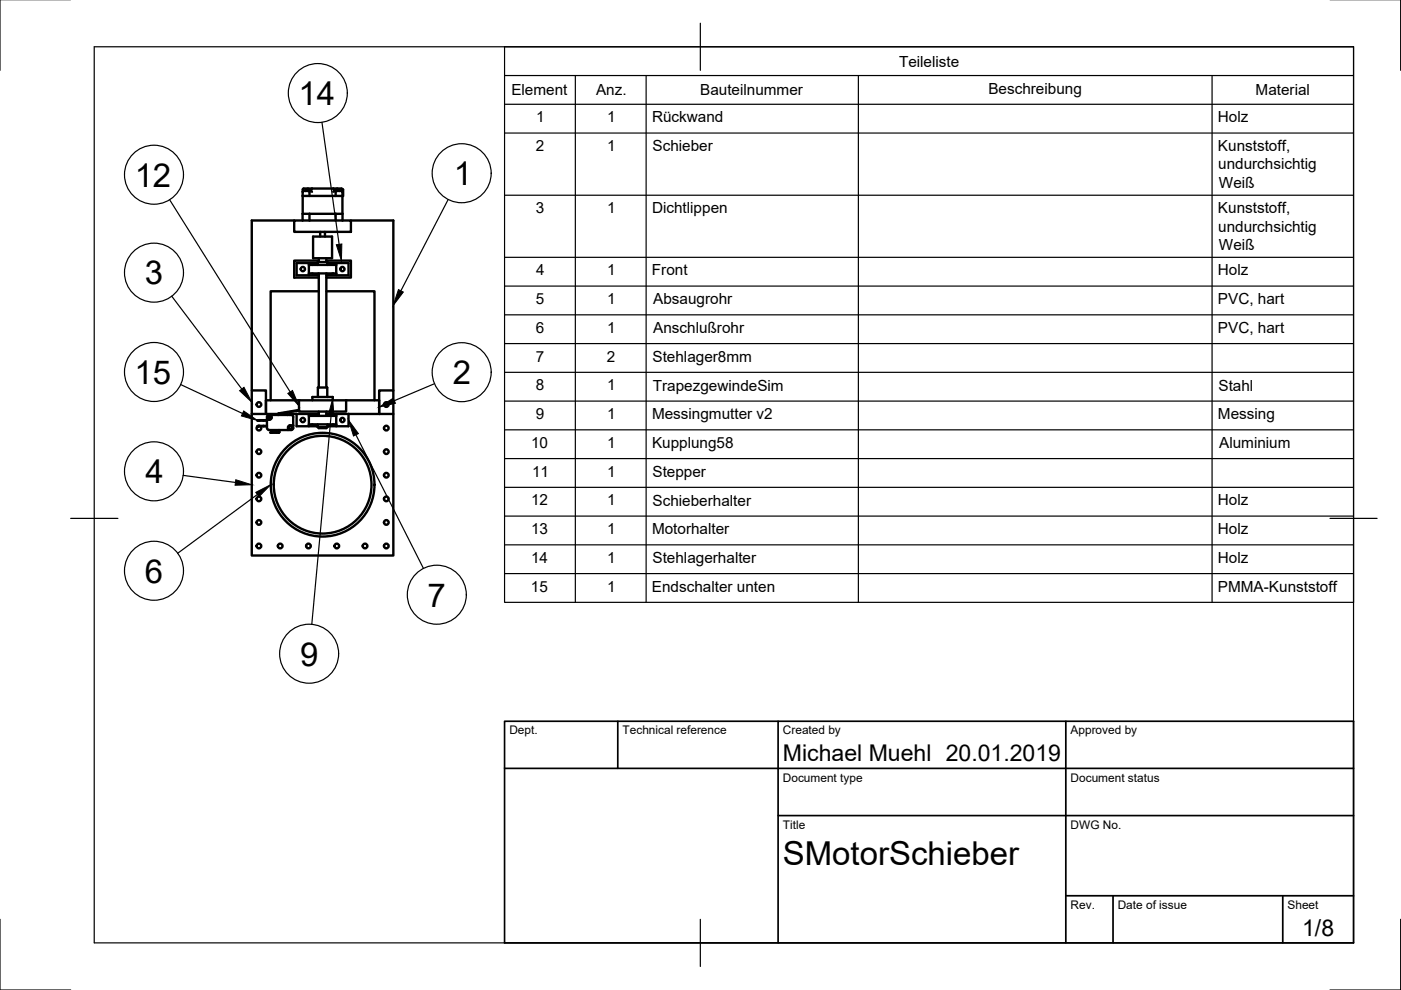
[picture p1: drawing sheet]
<svg xmlns="http://www.w3.org/2000/svg" width="297mm" height="210mm" viewBox="0 0 297 210" stroke-linecap="round" stroke-linejoin="round" font-family="sans-serif">
<!-- layer: Sichtbar -->
<g fill="none" stroke="#000" stroke-width=".51">
<path d="M66.1 40h-1.7l-.2 .2v.5M66.1 40h4.5M66.2 40l-.2 .2-.1 .3M70.6 40h1.8l.2 .2M70.6 40l.2 .2M62.4 46.8h12v2.4h-12zM62.4 46.8h-9v36M64.2 40.7v.8h1.4M64.2 41.5v3.8M64.7 40.5h1.2M64.7 40.5h-.4l-.1 .2M65 40.1h.6"/>
<path d="M65 40.1l-.3 .4M65.5 56.2h5.8M65.5 58h5.8M65.5 55.8h-2.6v2.6h4.6M65.5 56.2v2.2M65.6 40.1l.3 .4M65.6 45.3h-1.4v1.5M65.6 41.5h5.6M65.6 45.3v1.5M65.6 45.3h5.6M65.7 40.5l-.1 1M65.8 40.5h.1"/>
<path d="M66 40.5l.2 .2M66.2 56.2l.3-.3 .9-.1h-1.9v.4M66.2 58l.4 .2 .9 .2M66.4 50.2h4v4.6h-4zM67.4 56.2v-.6h2v.6M67.5 58.4h.1M67.6 55.3h-5.2v3.6h5.2M67.6 54.8v.8M67.6 58v24.2M67.9 49.2v1M68.9 49.2v1M69.2 55.3h5.2v3.6h-5.2"/>
<path d="M69.2 54.8v.8M69.2 58v24.2M70.6 56.2l-.3-.3-.9-.1h4.5v2.6h-2.6M70.6 58l-.4 .2-.9 .2M70.8 40.2v.3M70.8 40.5l-.2 .2M70.8 40.5h1.2M71.1 40.5l.1 1M71.2 41.5h1.4M71.2 45.3h1.4M71.2 45.3v1.5M71.2 40.1h.6"/>
<path d="M71.2 40.1l-.3 .4M71.3 58v.4h-2.1M71.3 55.8v2.2M71.8 40.1l.2 .4M72 40.5h.5l.1 .2M72.6 40.7v-.5h.1v1.4l-.1-.1M72.6 41.5v5.3M72.6 40.7v.8M74.4 46.8h9v36M67.6 61.8h-10.2v23.1M69.2 61.8h10.2v23.1M53.4 82.8h3v5v-2.9h24v2.9v-5h3v35h-30z"/>
<path d="M53.4 87.8h5.5M54.6 90.4a.5 .5 0 0 0-.1 .7 .5 .5 0 0 0 .7 0 .5 .5 0 0 0 0-.7M54.9 90.4l-.3-.1 1.3 .1M54.9 89.1l-.3 .1h1.3M54.9 90.3h1M55 90.3h-.3M55.9 89.1l-1 .1M55.9 89.1l.7 .1M55.9 89.1h.7M56.6 90.3h-.7l.7 .1M56.6 90.8l.4 .4M57 88h.6v.6"/>
<path d="M57 91.2h4.1M57 88l-.4 .4v2.4M57.3 91.7l.3 .1zM57.6 88h4.4l.2 .4v2.4M57.6 88.5l-.2 .4-.8 .1M58.6 91.6v.2M59.1 87.6l-.2 .4M59.1 87.8l-.1 .2M59.1 91.6h-1.5M59.1 91.2v.4M59.2 91.2v.4M59.2 91.6l-.1 .2h-1.5"/>
<path d="M60.9 88v-.5l.4-.1 .2 .1v.5M61.5 90.3a.35 .35 0 0 0-.2 .3 .35 .35 0 0 0 .2 .3h.2a.35 .35 0 0 0 .3-.3 .35 .35 0 0 0-.3-.3M61.5 87.8h4M61.5 90.3h.2M62.2 90.2h-.9l-.2 .4v.6l.9-.1 .2-.3M62.9 87.8v2.6h4.5M63.4 84.9v2.4h10v-2.4M63.4 87.1l-4.3 .7h1.8M63.4 86.9l-4.3 .7M65.5 90h5.8M65.5 88.2h5.8M65.5 88.2v2.2"/>
<path d="M66.2 90l.3 .2 .9 .1M66.2 84.9v-.7h4.3v.7M67.4 90v.6h2v-.6M67.4 84.2v-2h2v2M67.5 87.8h-2v.4M67.5 87.8h.1M67.5 87.8l-.9 .1-.4 .3M67.6 90.6v.2h1.6v-.2M67.6 87.3v.9M69.2 87.8h4.7M69.2 87.3v.9M69.3 87.8l.9 .1 .4 .3"/>
<path d="M70.6 90l-.3 .2-.9 .1M71.3 90v.4h-1.9M71.3 87.8v2.2M73.9 87.8h9.5M73.9 87.8v2.6h-2.6"/>
<circle cx="64.2" cy="57" r=".46"/>
<circle cx="72.6" cy="57" r=".46"/>
<circle cx="54.9" cy="85.8" r=".5"/>
<circle cx="54.9" cy="95.8" r=".5"/>
<circle cx="57.2" cy="88.5" r=".31"/>
<circle cx="64.2" cy="89.1" r=".46"/>
<circle cx="72.6" cy="89.1" r=".46"/>
<circle cx="81.9" cy="95.8" r=".5"/>
<circle cx="81.9" cy="90.8" r=".5"/>
<circle cx="81.9" cy="85.8" r=".5"/>
<circle cx="54.9" cy="100.8" r=".5"/>
<circle cx="54.9" cy="115.8" r=".5"/>
<circle cx="54.9" cy="105.8" r=".5"/>
<circle cx="54.9" cy="110.8" r=".5"/>
<circle cx="59.4" cy="115.8" r=".5"/>
<circle cx="65.4" cy="115.8" r=".5"/>
<circle cx="68.4" cy="102.8" r="11"/>
<circle cx="68.4" cy="102.8" r="10.4"/>
<circle cx="71.4" cy="115.8" r=".5"/>
<circle cx="77.4" cy="115.8" r=".5"/>
<circle cx="81.9" cy="110.8" r=".5"/>
<circle cx="81.9" cy="105.8" r=".5"/>
<circle cx="81.9" cy="100.8" r=".5"/>
<circle cx="81.9" cy="115.8" r=".5"/>
</g>
<!-- layer: Border -->
<path d="M0 -.1v15M297 -.1v15M20 9.9h267v190h-267zM148.5 4.9v10M15 109.9h10M282 109.9h10M0 194.9v15h15M148.5 194.9v10M297 194.9v15h-15" fill="none" stroke="#000" stroke-width=".25"/>
<!-- layer: TitleBlock -->
<path d="M107 152.9h180v47h-180zM131 152.9v10M165 152.9v47M226 152.9v47M107 162.9h180M165 172.9h122M226 189.9h61M236 189.9v10M272 189.9v10" fill="none" stroke="#000" stroke-width=".36"/>
<!-- layer: BOM -->
<g fill="none" stroke="#000" stroke-width=".25">
<path d="M107 9.9h180v117.8h-180zM107 16h180M122 16v111.7M137 16v111.7M182 16v111.7M257 16v111.7M68.3 25.9l3.6 25.9M107 22.1h180M107 28.2h180M36 42.3l25.5 40.8M95 42.3l-10 19.4M107 41.4h180"/>
<path d="M107 54.6h180M36.4 62.8l14.9 19.7M107 60.7h180M107 66.8h180M107 72.8h180M107 78.9h180M38.3 81.5l13.1 6.2M70.2 88l-4.1 44.4M75.5 92.2l14.3 28.3M92.1 81.4l-8.5 3.6M107 85h180M107 91.1h180"/>
<path d="M107 97.2h180M38.8 100.8l11.1 1.5M54.6 104.9l-16.9 12.4M107 103.3h180M107 109.4h180M107 115.5h180M107 121.6h180"/>
<circle cx="67.4" cy="19.7" r="6.3"/>
<circle cx="32.6" cy="37" r="6.3"/>
<circle cx="97.9" cy="36.7" r="6.3"/>
<circle cx="32.6" cy="57.8" r="6.3"/>
<circle cx="32.6" cy="78.9" r="6.3"/>
<circle cx="97.9" cy="78.9" r="6.3"/>
<circle cx="32.6" cy="99.9" r="6.3"/>
<circle cx="32.6" cy="121" r="6.3"/>
<circle cx="65.5" cy="138.6" r="6.3"/>
<circle cx="92.6" cy="126.1" r="6.3"/>
</g>
<path d="M71.3 51.9l1.2-.2-.1 3.6zM84.5 61.4l1 .5-2.1 2.9zM51.7 87.1l2.9 2-3.4-.9zM50.8 82.8l.9-.7 1.7 3.2zM61 83.4l1-.6 1.4 3.3zM70.5 84.5l.3 3.6-1.2-.1zM73.9 89.1l2.1 2.8-1 .5zM80.4 86.3l3-1.9 .4 1.1zM50 101.7l3.4 1.1-3.6 .1zM54.2 104.4l3.2-1.6-2.5 2.5z" fill="#000" stroke="#000" stroke-width=".21"/>
<g font-size="7">
<text x="63.3" y="22.2">14</text>
<text x="28.6" y="39.6">12</text>
<text x="96.2" y="39.3">1</text>
<text x="30.7" y="60.3">3</text>
<text x="28.5" y="81.4">15</text>
<text x="96" y="81.4">2</text>
<text x="30.8" y="102.5">4</text>
<text x="30.7" y="123.5">6</text>
<text x="90.7" y="128.6">7</text>
<text x="63.6" y="141.1">9</text>
<text x="166" y="183.4">SMotorSchieber</text>
</g>
<g font-size="4.9">
<text x="166" y="161.4">Michael Muehl 20.01.2019</text>
<text x="276.1" y="198.6">1/8</text>
</g>
<g font-size="3.2">
<text x="190.6" y="14.1">Teileliste</text>
<text x="108.4" y="20.2">Element</text>
<text x="126.4" y="20.2">Anz.</text>
<text x="148.4" y="20.2">Bauteilnummer</text>
<text x="209.5" y="19.9">Beschreibung</text>
<text x="266.2" y="20.2">Material</text>
<text x="113.7" y="25.9">1</text>
<text x="128.7" y="25.9">1</text>
<text x="138.2" y="25.9">Rückwand</text>
<text x="258.2" y="25.9">Holz</text>
<text x="113.6" y="32">2</text>
<text x="128.7" y="32">1</text>
<text x="138.3" y="32.1">Schieber</text>
<text x="258.2" y="32.1">Kunststoff,</text>
<text x="258.3" y="35.9">undurchsichtig</text>
<text x="258.4" y="39.8">Weiß</text>
<text x="113.6" y="45.2">3</text>
<text x="128.7" y="45.2">1</text>
<text x="138.2" y="45.2">Dichtlippen</text>
<text x="258.2" y="45.2">Kunststoff,</text>
<text x="258.3" y="49.1">undurchsichtig</text>
<text x="258.4" y="53">Weiß</text>
<text x="113.6" y="58.4">4</text>
<text x="128.7" y="58.4">1</text>
<text x="138.2" y="58.4">Front</text>
<text x="258.2" y="58.4">Holz</text>
<text x="113.6" y="64.5">5</text>
<text x="128.7" y="64.5">1</text>
<text x="138.5" y="64.5">Absaugrohr</text>
<text x="258.2" y="64.5">PVC, hart</text>
<text x="113.6" y="70.6">6</text>
<text x="128.7" y="70.6">1</text>
<text x="138.5" y="70.6">Anschlußrohr</text>
<text x="258.2" y="70.6">PVC, hart</text>
<text x="113.6" y="76.7">7</text>
<text x="128.6" y="76.7">2</text>
<text x="138.3" y="76.7">Stehlager8mm</text>
<text x="113.6" y="82.8">8</text>
<text x="128.7" y="82.8">1</text>
<text x="138.4" y="82.8">TrapezgewindeSim</text>
<text x="258.3" y="82.8">Stahl</text>
<text x="113.6" y="88.9">9</text>
<text x="128.7" y="88.9">1</text>
<text x="138.2" y="88.9">Messingmutter v2</text>
<text x="258.2" y="88.9">Messing</text>
<text x="112.6" y="95">10</text>
<text x="128.7" y="95">1</text>
<text x="138.2" y="95">Kupplung58</text>
<text x="258.5" y="95">Aluminium</text>
<text x="112.8" y="101.1">11</text>
<text x="128.7" y="101.1">1</text>
<text x="138.3" y="101.1">Stepper</text>
<text x="112.6" y="107.2">12</text>
<text x="128.7" y="107.2">1</text>
<text x="138.3" y="107.2">Schieberhalter</text>
<text x="258.2" y="107.2">Holz</text>
<text x="112.6" y="113.3">13</text>
<text x="128.7" y="113.3">1</text>
<text x="138.2" y="113.3">Motorhalter</text>
<text x="258.2" y="113.3">Holz</text>
<text x="112.6" y="119.4">14</text>
<text x="128.7" y="119.4">1</text>
<text x="138.3" y="119.4">Stehlagerhalter</text>
<text x="258.2" y="119.4">Holz</text>
<text x="112.6" y="125.4">15</text>
<text x="128.7" y="125.4">1</text>
<text x="138.2" y="125.4">Endschalter unten</text>
<text x="258.2" y="125.5">PMMA-Kunststoff</text>
</g>
<g font-size="2.5">
<text x="108" y="155.7">Dept.</text>
<text x="132" y="155.7">Technical reference</text>
<text x="166" y="155.7">Created by</text>
<text x="227" y="155.7">Approved by</text>
<text x="166" y="165.7">Document type</text>
<text x="227" y="165.7">Document status</text>
<text x="166" y="175.7">Title</text>
<text x="227" y="175.7">DWG No.</text>
<text x="227" y="192.7">Rev.</text>
<text x="237" y="192.7">Date of issue</text>
<text x="273" y="192.7">Sheet</text>
</g>
</svg>
